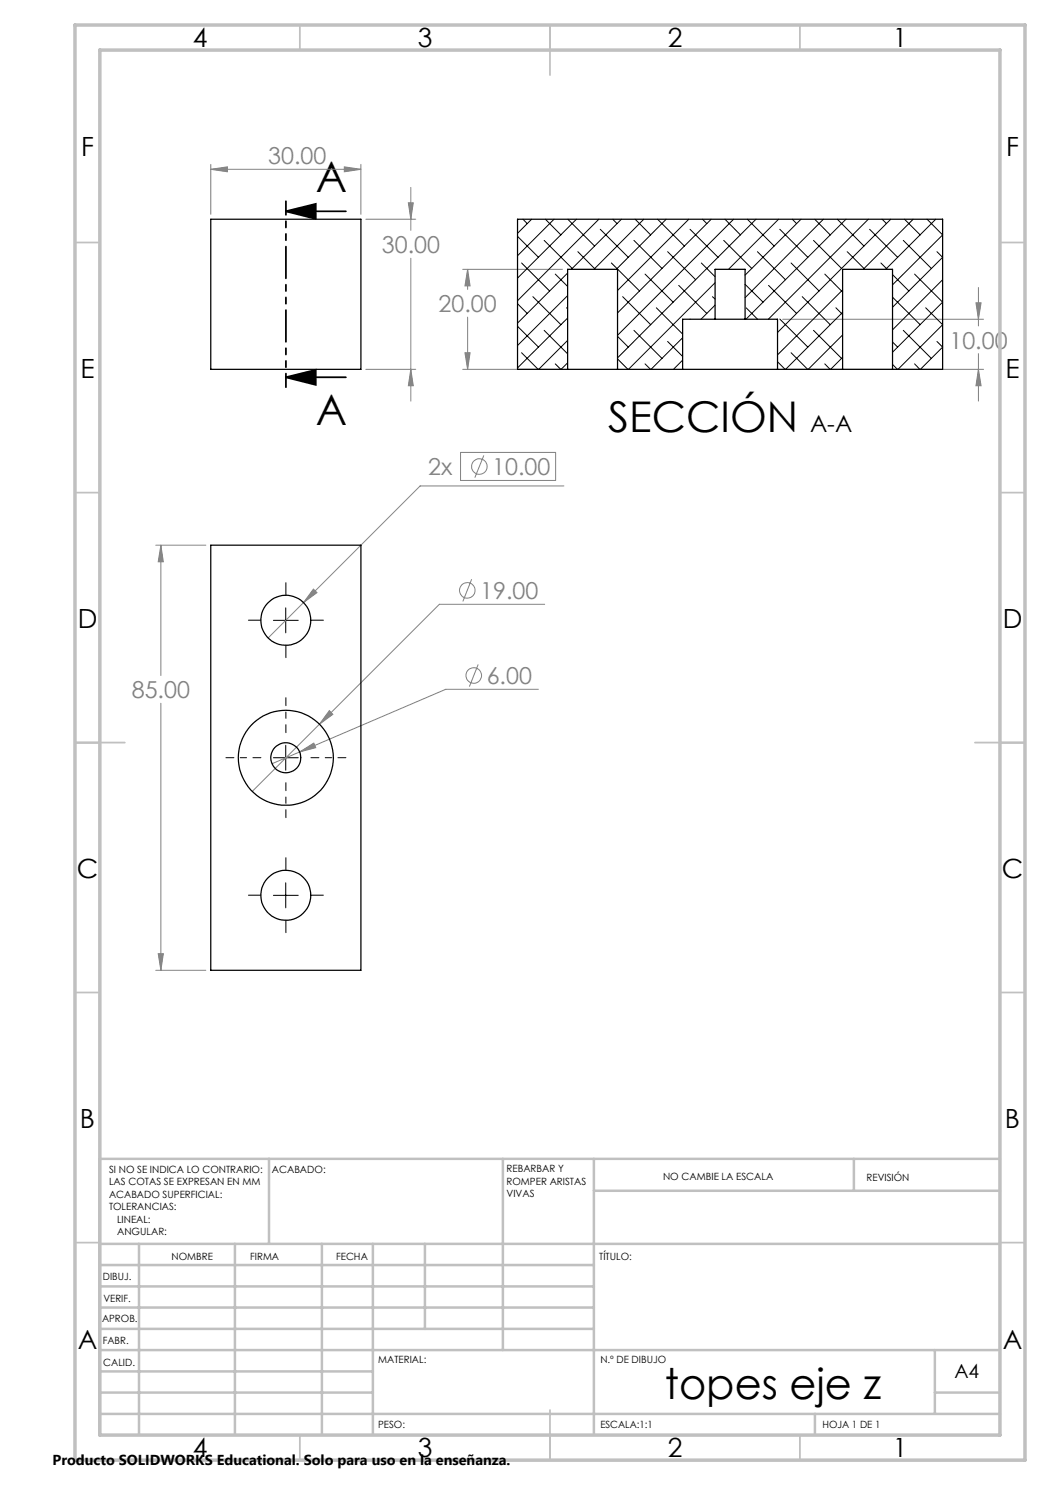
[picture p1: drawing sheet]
<svg xmlns="http://www.w3.org/2000/svg" width="210mm" height="297mm" viewBox="0 0 210 297" stroke-linecap="round" stroke-linejoin="round" font-family="sans-serif">
<g fill="none" stroke="#808080" stroke-width=".2">
<path d="M42.2 33.9l3.3-.5v1zM42.2 32.9v10M42.2 33.9h30M68.9 33.4l3.3 .5-3.3 .5zM72.2 32.9v10M82.2 37.5v8.6M73.2 43.8h9.9M81.7 40.6h1l-.5 3.2zM82.2 51.6v28.6M92.5 53.9h20M93.5 53.9l.5 3.3h-1zM93.5 53.9v4"/>
<path d="M195.7 57.5v7.7M73.2 73.9h9.9M82.2 73.9l.5 3.2h-1zM92.5 73.9h20M93 70.6h1l-.5 3.3zM93.5 63.4v10.5M156.5 73.9h40.2M156.5 63.8h40.2M195.2 60.6h1l-.5 3.2zM195.7 73.9l.5 3.2h-1zM195.7 70.7v9.5M92.1 90.5h19v5.6h-19z"/>
<path d="M96.8 91.1l-1.8 4.4M112.8 97.2h-28.8l-30.4 30.4M31.2 109h10M32.2 109l.5 3.4h-1.1zM32.2 109v26.1M62.7 117.8l.7 .7-2.7 2zM94.3 115.8l-1.7 4.5M95.6 132.9l-1.7 4.4M107.7 137.9h-18.6l-29.2 12.5M108.9 120.9h-21l-37.5 37.4M32.2 140.6v53.5M59.9 150.4l2.9-1.8 .3 .9z"/>
<path d="M59.9 150.4l-5.5 2.3M65.9 142.1l.7 .8-2.7 1.9zM31.2 194.1h10M31.6 190.7h1.1l-.5 3.4z"/>
<circle cx="95.9" cy="93.3" r="1.56"/>
<circle cx="93.4" cy="118.1" r="1.56"/>
<circle cx="94.8" cy="135.1" r="1.55"/>
</g>
<path d="M57.1 42.3l6-1.5v3zM57.2 42.3h12M57.1 75.5l6-1.5v3zM57.2 75.5h12" fill="none" stroke="#000" stroke-width=".35"/>
<path d="M52.2 151.5h-7M57.2 146.5v-7M57.2 156.5v7M62.2 151.5h7" fill="none" stroke="#000" stroke-width=".2" stroke-dasharray="15.2 1.3 1.3 1.3" stroke-dashoffset="13.6"/>
<path d="M57.2 119v-2.5M52.2 124h-2.5M57.2 129v2.5M62.2 124h2.5M52.2 179h-2.5M57.2 174v-2.5M62.2 179h2.5M57.2 184v2.5" fill="none" stroke="#000" stroke-width=".2" stroke-dasharray="15.2 1.3 1.3 1.3"/>
<path d="M54.7 124.1h5M57.1 121.6v5M54.7 151.5h5M57.1 149v5.1M54.7 179.1h5M57.1 176.6v5" fill="none" stroke="#000" stroke-width=".2"/>
<path d="M57.2 40.2v37.2" fill="none" stroke="#000" stroke-width=".35" stroke-dasharray="6.3 1.3 1.3 1.3 1.3 1.3" stroke-dashoffset="3.6"/>
<g fill="none" stroke="#c0c0c0" stroke-width=".35">
<path d="M60 5v5M110 5v10M160 5v5M15 48.5h5M200 48.5h5M15 98.5h5M200 98.5h5M15 148.5h10M195 148.5h10M15 198.5h5M200 198.5h5M15 248.5h5"/>
<path d="M200 248.5h5M60 287v5M110 282v10M160 287v5"/>
</g>
<g fill="none" stroke="#c0c0c0" stroke-width=".5">
<path d="M53.8 231.8v17M100.6 231.8v38.2M118.8 231.8v55.2M118.8 238.2h81.2M170.8 231.8v6.4M200 231.8h-180v55.2M20 248.8h180M20 257.3h98.8M20 253h98.8M27.8 248.8v38.2M47 248.8v38.2M64.4 248.8v38.2"/>
<path d="M74.6 248.8v38.2M85 248.8v17M20 265.8h98.8M20 261.5h98.8M20 278.5h54.6M20 274.3h54.6M20 270h180M187 278.5h13M187 270v12.8M20 282.8h180M163 282.8v4.2"/>
</g>
<path d="M15 5h190v287h-190zM20 10h180v277h-180z" fill="none" stroke="#c0c0c0" stroke-width=".7"/>
<path d="M57.1 42.3l6-1.5v3zM57.1 75.5l6-1.5v3z" fill="#000"/>
<path d="M42.2 33.9l3.3-.5v1zM68.9 33.4l3.3 .5-3.3 .5zM81.7 40.6h1l-.5 3.2zM82.2 73.9l.5 3.2h-1zM62.7 117.8l-2 2.7 2.7-2zM32.2 109l.5 3.4h-1.1zM31.6 190.7h1.1l-.5 3.4zM65.9 142.1l-2 2.7 2.7-1.9zM59.9 150.4l3.2-.9-.3-.9zM93.5 53.9l.5 3.3h-1zM93 70.6h1l-.5 3.3zM195.2 60.6h1l-.5 3.2zM195.7 73.9l.5 3.2h-1z" fill="#808080"/>
<g fill="none" stroke="#000" stroke-width=".25">
<path d="M42.2 43.8h30v30.1h-30zM113.5 73.9h10M113.5 73.9h-10v-30.1h85v30.1h-10M113.5 73.9v-20h10v20M123.5 73.9h13M136.5 73.9h19M143 63.8h6M143 63.8v-9.9h6v9.9M143 63.8h-6.5v10.1M149 63.8h6.5v10.1M155.5 73.9h13M168.5 73.9h10"/>
<path d="M168.5 73.9v-20h10v20M42.2 109h30v85.1h-30z"/>
<circle cx="57.2" cy="124.1" r="5"/>
<circle cx="57.2" cy="151.6" r="2.99"/>
<circle cx="57.2" cy="151.6" r="9.5"/>
<circle cx="57.2" cy="179.1" r="5"/>
</g>
<g fill="none" stroke="#000" stroke-width=".2">
<path d="M103.5 47.3l4.2 4.2M104.3 52.6l5.6 5.6M104.6 43.8l.8 .9M106.3 43.8l-2.8 2.9M106.6 59.3l5.6 5.6M108.8 48.1l5.6 5.6M109.1 43.8l3.1 3.2M110.8 43.8l-7.3 7.3M111.1 54.8l2.4 2.5M113.5 54.6l-10 10M113.5 59.1l-10 10M113.6 43.8l5.3 5.4"/>
<path d="M115.3 43.8l-11.8 11.8M115.6 50.3l3.5 3.6M119.8 43.8l-16.3 16.3M120.1 45.9l5.6 5.6M122.3 52.6l5.6 5.6M122.6 43.8l.8 .9M124.3 43.8l-10 10.1M124.5 59.3l5.6 5.6M126.8 48.1l5.6 5.6M127 43.8l3.1 3.2M128.8 43.8l-10 10.1M129 54.8l5.6 5.6"/>
<path d="M131.5 43.8l5.4 5.4M133.2 43.8l-9.9 10.1M133.5 50.3l5.6 5.6M135.7 57.1l5.7 5.6M137.8 43.8l-14.3 14.3M138 45.9l5.6 5.6M140.3 52.6l2.7 2.7M140.5 43.8l.9 .9M142.2 43.8l-18.7 18.8M142.5 59.3l.5 .5M143 56.5l-17.3 17.4M144.7 48.1l5.7 5.6"/>
<path d="M145 43.8l3.1 3.2M146.7 43.8l-23.2 23.3M149 56.9l3.6 3.5M149.5 43.8l5.3 5.4M151.2 43.8l-27.7 27.8M151.5 50.3l5.6 5.6M153.7 57.1l5.6 5.6M155.7 43.8l-10 10.1M156 45.9l5.6 5.6M158.2 52.6l5.6 5.6M158.5 43.8l.8 .9M160.2 43.8l-11.2 11.2"/>
<path d="M160.4 59.3l5.7 5.6M162.7 48.1l5.6 5.6M162.9 43.8l3.2 3.2M164.7 43.8l-15.7 15.7M165 54.8l3.5 3.6M167.5 43.8l5.3 5.4M168.5 58l-13 13M169.2 43.8l-20 20M169.4 50.3l3.6 3.6M173.7 43.8l-20 20M173.9 45.9l5.6 5.6M176.2 52.6l1.2 1.3"/>
<path d="M176.4 43.8l.9 .9M178.2 43.8l-22.7 22.7M178.5 59.4l5.5 5.5M178.5 54.9l3.3 3.3M180.7 48.1l5.6 5.6M180.9 43.8l3.1 3.2M182.6 43.8l-10 10.1M182.9 54.8l5.6 5.6-10 10M185.4 43.8l3.1 3.2-10 10M187.1 43.8l-10 10.1M187.4 50.3l1.1 1.2-10 10M188.5 55.9l-10 10.1"/>
<path d="M103.5 65.3l4.2 4.1M103.5 60.7l1.9 2M104.3 70.6l3.3 3.3M108.8 66.1l4.7 4.7M111.1 72.8l1 1.1M113.3 61.6l.2 .2M113.5 63.6l-10 10M113.5 68.1l-5.8 5.8M113.5 72.6l-1.3 1.3M123.5 71.8l2.1 2.1M123.5 67.3l2.2 2.1M126.8 66.1l5.6 5.6"/>
<path d="M129 72.8l1.1 1.1M131.3 61.6l5.2 5.2M133.5 68.3l3 3M136.5 67.6l-6.3 6.3M136.5 72l-1.8 1.9M138 63.8h.1M143 61l-2.8 2.8M149.2 61.6l2.3 2.2M155.5 72.4l1.5 1.5M156 63.8l5.6 5.6M158.2 70.6l3.3 3.3M162.7 66.1l5.6 5.6"/>
<path d="M165 72.8l1 1.1M167.2 61.6l1.3 1.3M168.5 62.5l-11.4 11.4M168.5 67l-6.9 6.9M168.5 71.5l-2.4 2.4M178.5 72.9l1 1M178.5 68.4l1 1M180.7 66.1l5.6 5.6M182.9 72.8l1.1 1.1M185.1 61.6l3.4 3.3-8.9 9M187.4 68.3l1.1 1.1-4.4 4.5"/>
</g>
<g font-size="8.5">
<text x="63.2" y="38.5">A</text>
<text x="63.2" y="85.1">A</text>
<text x="121.6" y="86.4">SECCIÓN</text>
<text x="133" y="279.7">topes eje z</text>
</g>
<g font-size="5.3">
<text x="38.5" y="9.5">4</text>
<text x="83.5" y="9.5">3</text>
<text x="133.6" y="9.5">2</text>
<text x="178.6" y="9.5">1</text>
<text x="16.2" y="31.3">F</text>
<text x="201.2" y="31.3">F</text>
<text x="16.1" y="75.5">E</text>
<text x="201.1" y="75.5">E</text>
<text x="15.5" y="125.5">D</text>
<text x="200.5" y="125.5">D</text>
<text x="15.4" y="175.5">C</text>
<text x="200.4" y="175.5">C</text>
<text x="16" y="225.5">B</text>
<text x="201" y="225.5">B</text>
<text x="15.5" y="269.8">A</text>
<text x="200.5" y="269.8">A</text>
<text x="38.5" y="291.5">4</text>
<text x="83.5" y="291.5">3</text>
<text x="133.6" y="291.5">2</text>
<text x="178.6" y="291.5">1</text>
</g>
<g font-size="4.7" fill="#808080">
<text x="53.7" y="32.8">30.00</text>
<text x="76.4" y="50.6">30.00</text>
<text x="87.7" y="62.4">20.00</text>
<text x="189.9" y="69.7">10.00</text>
<text x="85.6" y="95">2x</text>
<text x="98.5" y="95">10.00</text>
<text x="96" y="119.8">19.00</text>
<text x="97.3" y="136.8">6.00</text>
<text x="26.4" y="139.6">85.00</text>
</g>
<text font-size="4.7" x="162" y="86.4">A-A</text>
<text font-size="3.9" x="190.9" y="275.5">A4</text>
<text font-size="2.9" x="10.5" y="292.9">Producto SOLIDWORKS Educational. Solo para uso en la enseñanza.</text>
<g font-size="2">
<text x="21.8" y="234.6">SI NO SE INDICA LO CONTRARIO:</text>
<text x="21.8" y="237.1">LAS COTAS SE EXPRESAN EN MM</text>
<text x="21.8" y="239.6">ACABADO SUPERFICIAL:</text>
<text x="54.4" y="234.6">ACABADO:</text>
<text x="101.3" y="234.5">REBARBAR Y</text>
<text x="101.3" y="237">ROMPER ARISTAS</text>
<text x="101.3" y="239.5">VIVAS</text>
<text x="132.6" y="236">NO CAMBIE LA ESCALA</text>
<text x="173.3" y="236.2">REVISIÓN</text>
<text x="21.8" y="242.1">TOLERANCIAS:</text>
<text x="23.4" y="244.6">LINEAL:</text>
<text x="23.4" y="247.1">ANGULAR:</text>
<text x="34.3" y="252">NOMBRE</text>
<text x="50" y="251.9">FIRMA</text>
<text x="67.2" y="251.9">FECHA</text>
<text x="119.9" y="251.9">TÍTULO:</text>
<text x="20.6" y="256.1">DIBUJ.</text>
<text x="20.7" y="260.3">VERIF.</text>
<text x="20.4" y="264.4">APROB.</text>
<text x="20.5" y="268.8">FABR.</text>
<text x="20.7" y="273.1">CALID.</text>
<text x="75.6" y="272.5">MATERIAL:</text>
<text x="120.1" y="272.5">N.º DE DIBUJO</text>
<text x="75.6" y="285.5">PESO:</text>
<text x="120.1" y="285.6">ESCALA:1:1</text>
<text x="164.5" y="285.6">HOJA 1 DE 1</text>
</g>
</svg>
